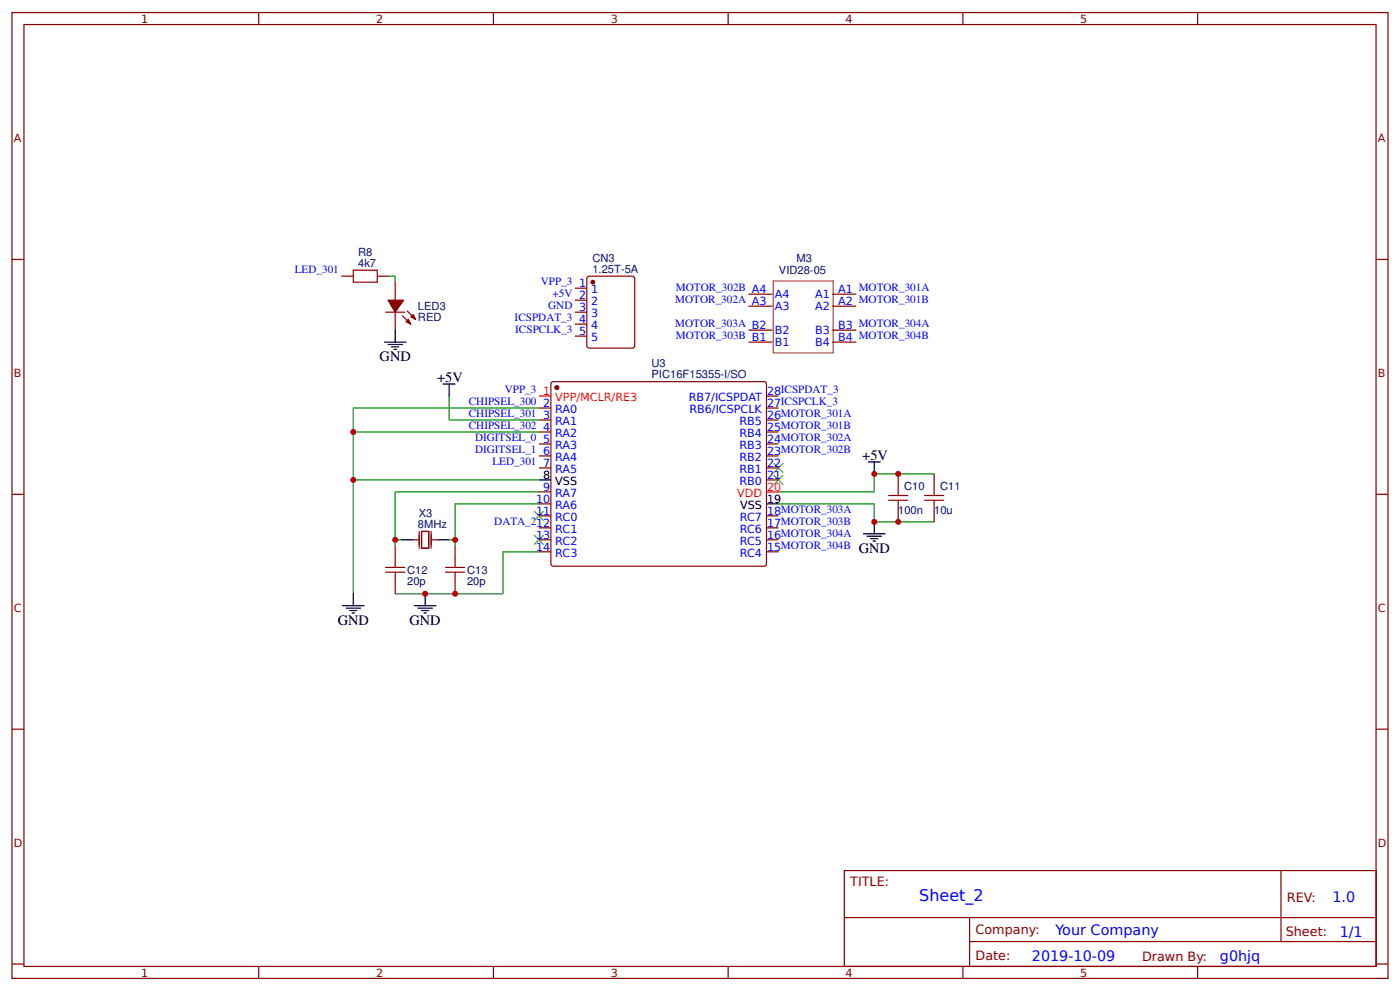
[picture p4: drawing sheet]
<svg xmlns="http://www.w3.org/2000/svg" width="309mm" height="219mm" viewBox="0 0 309 219" stroke-linecap="round" stroke-linejoin="round" font-family="sans-serif">
<g fill="none" stroke="#800" stroke-width=".26">
<path d="M2.6 2.8h304.1v213.2h-304.1zM5.3 5.4h298.7v208h-298.7zM57.1 2.8v2.6M109 2.8v2.6M160.9 2.8v2.6M212.7 2.8v2.6M264.6 2.8v2.6M2.6 57.3h2.7M304 57.3h2.7M75.4 61h2.7M83.3 61h2.7M85.2 68.9h4.2"/>
<path d="M87.3 62.3v4M87.3 68.9v4M88.9 69.7l1.9 1.9M90 68.7l1.8 1.8M127 68.9h2.6M127 63.6h2.6M127 66.3h2.6M127 71.6h2.6M127 74.2h2.6M129.7 61.2l.5-.2h9.5l.5 .2v15.1l-.2 .5-9.8 .1-.5-.3zM165.4 65h5.3M165.4 67.6h5.3"/>
<path d="M165.4 72.9h5.3M165.4 75.5h5.3M183.9 65h5.3M183.9 67.6h5.3M183.9 72.9h5.3M183.9 75.5h5.3M119.1 90.1h2.6M119.1 92.7h2.6M119.1 95.4h2.6M119.1 98h2.6M121.8 84.5l.4-.2h46.9l.2 .5v40l-.5 .2-46.8-.1-.3-.4zM169.3 90.1h2.7"/>
<path d="M169.3 92.7h2.7M169.3 95.4h2.7M169.3 98h2.7M169.3 87.4h2.7M2.6 109.1h2.7M119.1 100.7h2.6M119.1 103.3h2.6M119.1 108.6h2.6M119.1 111.3h2.6M119.1 113.9h2.6M119.1 116.5h2.6M119.1 119.2h2.6"/>
<path d="M169.3 100.7h2.7M169.3 103.3h2.7M169.3 113.9h2.7M169.3 116.5h2.7M169.3 119.2h2.7M169.3 106h2.7M198.4 104.6v2.7M198.4 112.6v2.6M206.4 104.6v2.7M206.4 112.6v2.6M304 109.1h2.7M87.3 120.5v2.7"/>
<path d="M87.3 128.5v2.6M100.5 120.5v2.7M100.5 128.5v2.6M119.1 121.8h2.6M169.3 121.8h2.7M2.6 161h2.7M304 161h2.7M186.5 192.2h117.5v21.2h-117.5zM283 192.2v15.7M2.6 212.9h2.7M57.1 213.4v2.6M109 213.4v2.6"/>
<path d="M160.9 213.4v2.6M186.6 202.6h117.3M212.7 213.4v2.6M214.2 207.9h89.7M214.2 202.6v10.6M264.6 213.4v2.6M304 212.9h2.7"/>
</g>
<g fill="#000" stroke="#3c3" stroke-width=".26">
<path d="M118 118.1l2.1 2.2zM120.1 118.1l-2.1 2.2z"/>
<path d="M118 112.8l2.1 2.2zM120.1 112.8l-2.1 2.2z"/>
<path d="M170.9 102.3l2.1 2.1zM173 102.3l-2.1 2.1z"/>
<path d="M170.9 104.9l2.1 2.1zM173 104.9l-2.1 2.1z"/>
</g>
<g fill="none" stroke="#000" stroke-width=".26">
<path d="M84.9 75.5h4.8M85.7 76.1h3.2M86.5 76.6h1.6M87 77.1h.6M87.3 72.9v2.6M97.9 84.8h2.6M99.2 84.8v2.6M88.6 119.2h2.7M96.6 119.2h2.6M119.1 106h2.6M169.3 111.3h2.7M190.8 117.9h4.7"/>
<path d="M191.6 118.4h3.1M191.8 102h2.7M192.4 118.9h1.5M192.9 119.5h.5M193.1 102v2.6M193.1 115.2v2.7M75.7 133.7h4.7M76.5 134.3h3.1M77.3 134.8h1.5M77.8 135.3h.5M78.1 131.1v2.6M91.5 133.7h4.8"/>
<path d="M92.3 134.3h3.2M93.1 134.8h1.6M93.7 135.3h.5M93.9 131.1v2.6"/>
</g>
<path d="M170.8 62h13.3v15.9h-13.3z" fill="none" stroke="#a54b4b" stroke-width=".26"/>
<path d="M86 61h1.3v1.3M78.1 95.4h41M99.2 87.4v5.3h19.9M119.1 90.1h-41v15.9M87.3 119.2h1.3M99.2 119.2h1.3M119.1 106h-41v25.1M119.1 111.3h-18.6v9.2M119.1 108.6h-31.8v11.9M172 111.3h21.1v3.9h13.3M206.4 104.6h-13.3v4h-21.1M119.1 121.8h-8v9.3h-23.8" fill="none" stroke="#080" stroke-width=".26"/>
<g fill="none" stroke="#a00000" stroke-width=".26">
<path d="M78.1 59.7h5.2v2.6h-5.2zM196.3 110.5h4.3M196.3 109.4h4.3M198.4 107.3v2.1M198.4 110.5v2.1M204.3 110.5h4.2M204.3 109.4h4.2M206.4 107.3v2.1M206.4 110.5v2.1M85.2 126.3h4.2M85.2 125.3h4.2M87.3 123.2v2.1"/>
<path d="M87.3 126.3v2.2M98.4 126.3h4.3M98.4 125.3h4.3M100.5 123.2v2.1M100.5 126.3v2.2"/>
</g>
<g fill="#800" stroke="#800" stroke-width=".26">
<path d="M89.7 71l.5-.5 .6 1.1z"/>
<path d="M90.8 70l.5-.5 .5 1z"/>
<path d="M85.7 66.3h3.5l-1.9 2.6z"/>
<circle cx="131" cy="62.3" r=".4"/>
<circle cx="123" cy="85.6" r=".4"/>
</g>
<path d="M91.3 119.2h1M92.6 117.3v3.7M93.1 117.3h1.6v3.7h-1.6zM95.2 117.3v3.7M95.5 119.2h1.1" fill="none" stroke="#801" stroke-width=".26"/>
<path d="M119.1 87.4h2.6M169.3 108.6h2.7" fill="none" stroke="#f00" stroke-width=".26"/>
<g fill="#c00">
<circle cx="78.1" cy="95.4" r=".66"/>
<circle cx="198.4" cy="104.6" r=".66"/>
<circle cx="193.1" cy="104.6" r=".66"/>
<circle cx="78.1" cy="106" r=".66"/>
<circle cx="87.3" cy="119.2" r=".66"/>
<circle cx="100.5" cy="119.2" r=".66"/>
<circle cx="93.9" cy="131.1" r=".66"/>
<circle cx="193.1" cy="115.2" r=".66"/>
<circle cx="198.4" cy="115.2" r=".66"/>
<circle cx="100.5" cy="131.1" r=".66"/>
</g>
<text font-size="3.5" fill="#00f" x="203.1" y="199">Sheet_2</text>
<g font-size="3.2">
<text x="83.9" y="79.8">GND</text>
<text x="96.6" y="84.3">+5V</text>
<text x="190.5" y="101.5">+5V</text>
<text x="189.7" y="122.1">GND</text>
<text x="74.6" y="138">GND</text>
<text x="90.5" y="138">GND</text>
</g>
<g font-size="3.2" fill="#00f">
<text x="294.4" y="199.2">1.0</text>
<text x="233.2" y="206.3">Your Company</text>
<text x="296" y="206.9">1/1</text>
<text x="228" y="212.2">2019-10-09</text>
<text x="269.5" y="212.1">g0hjq</text>
</g>
<g font-size="2.8" fill="#800">
<text x="187.9" y="195.7">TITLE:</text>
<text x="284.3" y="199.2">REV:</text>
<text x="215.5" y="206.3">Company:</text>
<text x="284.1" y="206.8">Sheet:</text>
<text x="215.5" y="212.1">Date:</text>
<text x="252.3" y="212.1">Drawn By:</text>
</g>
<g font-size="2.5" fill="#800">
<text x="31.2" y="5">1</text>
<text x="83.1" y="5">2</text>
<text x="134.9" y="5">3</text>
<text x="186.8" y="5">4</text>
<text x="238.7" y="5">5</text>
<text x="3" y="31.4">A</text>
<text x="304.4" y="31.4">A</text>
<text x="3" y="83.2">B</text>
<text x="304.4" y="83.2">B</text>
<text x="3" y="135.1">C</text>
<text x="304.4" y="135.1">C</text>
<text x="3" y="186.9">D</text>
<text x="304.4" y="186.9">D</text>
<text x="31.2" y="215.6">1</text>
<text x="83.1" y="215.6">2</text>
<text x="134.9" y="215.6">3</text>
<text x="186.8" y="215.6">4</text>
<text x="238.7" y="215.6">5</text>
</g>
<g font-size="2.5" fill="#000080">
<text x="79.1" y="58.9">4k7</text>
<text x="79.1" y="56.5">R8</text>
<text x="130.9" y="57.8">CN3</text>
<text x="175.9" y="58">M3</text>
<text x="130.9" y="60.2">1.25T-5A</text>
<text x="172.1" y="60.6">VID28-05</text>
<text x="92.3" y="70.9">RED</text>
<text x="92.3" y="68.5">LED3</text>
<text x="143.9" y="83.5">PIC16F15355-I/SO</text>
<text x="143.9" y="81.1">U3</text>
<text x="198.4" y="113.5">100n</text>
<text x="199.8" y="108.2">C10</text>
<text x="206.4" y="113.5">10u</text>
<text x="207.7" y="108.2">C11</text>
<text x="92.3" y="116.5">8MHz</text>
<text x="92.5" y="114.1">X3</text>
<text x="90" y="129.1">20p</text>
<text x="90" y="126.7">C12</text>
<text x="103.2" y="129.1">20p</text>
<text x="103.2" y="126.7">C13</text>
</g>
<g font-size="2.5" fill="#00f">
<text x="65.1" y="60.3">LED_301</text>
<text x="119.5" y="63">VPP_3</text>
<text x="122.1" y="65.6">+5V 2</text>
<text x="127.9" y="63.4">1</text>
<text x="130.6" y="64.7">1</text>
<text x="149.3" y="64.3">MOTOR_302B A4</text>
<text x="171.2" y="65.7">A4</text>
<text x="180.1" y="65.7">A1</text>
<text x="185.2" y="64.7">A1 MOTOR_301A</text>
<text x="113.7" y="70.9">ICSPDAT_3</text>
<text x="121.1" y="68.3">GND 3</text>
<text x="127.9" y="71.3">4</text>
<text x="130.6" y="67.3">2</text>
<text x="130.6" y="70">3</text>
<text x="149.2" y="66.9">MOTOR_302A A3</text>
<text x="171.2" y="68.4">A3</text>
<text x="180.1" y="68.4">A2</text>
<text x="185.2" y="67.3">A2 MOTOR_301B</text>
<text x="113.8" y="73.6">ICSPCLK_3</text>
<text x="127.9" y="74">5</text>
<text x="130.6" y="72.6">4</text>
<text x="130.6" y="75.3">5</text>
<text x="149.2" y="72.2">MOTOR_303A B2</text>
<text x="149.3" y="74.9">MOTOR_303B B1</text>
<text x="171.2" y="73.7">B2</text>
<text x="171.2" y="76.3">B1</text>
<text x="180.1" y="73.7">B3</text>
<text x="180.1" y="76.3">B4</text>
<text x="185.2" y="72.6">B3 MOTOR_304A</text>
<text x="185.2" y="75.3">B4 MOTOR_304B</text>
<text x="103.6" y="89.4">CHIPSEL_300</text>
<text x="111.5" y="86.8">VPP_3</text>
<text x="120" y="89.8">2</text>
<text x="152.2" y="88.5">RB7/ICSPDAT</text>
<text x="169.5" y="89.8">27ICSPCLK_3</text>
<text x="169.5" y="87.2">28ICSPDAT_3</text>
<text x="103.6" y="94.7">CHIPSEL_302</text>
<text x="103.6" y="92.1">CHIPSEL_301</text>
<text x="120" y="92.5">3</text>
<text x="120" y="95.1">4</text>
<text x="122.7" y="91.1">RA0</text>
<text x="122.7" y="93.8">RA1</text>
<text x="152.3" y="91.1">RB6/ICSPCLK</text>
<text x="163.4" y="93.8">RB5</text>
<text x="169.5" y="95.1">25MOTOR_301B</text>
<text x="169.5" y="92.5">26MOTOR_301A</text>
<text x="104.9" y="100">DIGITSEL_1</text>
<text x="104.9" y="97.4">DIGITSEL_0</text>
<text x="120" y="97.8">5</text>
<text x="120" y="100.4">6</text>
<text x="122.7" y="96.4">RA2</text>
<text x="122.7" y="99.1">RA3</text>
<text x="122.7" y="101.7">RA4</text>
<text x="163.4" y="101.7">RB2</text>
<text x="163.4" y="99.1">RB3</text>
<text x="163.4" y="96.4">RB4</text>
<text x="169.5" y="100.4">23MOTOR_302B</text>
<text x="169.5" y="97.8">24MOTOR_302A</text>
<text x="108.8" y="102.7">LED_301</text>
<text x="120" y="103.1">7</text>
<text x="122.7" y="104.4">RA5</text>
<text x="163.4" y="107">RB0</text>
<text x="163.4" y="104.4">RB1</text>
<text x="169.5" y="105.7">21</text>
<text x="169.5" y="103.1">22</text>
<text x="118.4" y="111">10</text>
<text x="118.4" y="113.6">11</text>
<text x="120" y="108.3">9</text>
<text x="122.7" y="109.7">RA7</text>
<text x="122.7" y="112.3">RA6</text>
<text x="169.5" y="113.6">18MOTOR_303A</text>
<text x="109.2" y="115.9">DATA_212</text>
<text x="118.4" y="118.9">13</text>
<text x="122.7" y="115">RC0</text>
<text x="122.7" y="117.6">RC1</text>
<text x="163.5" y="117.6">RC6</text>
<text x="163.5" y="115">RC7</text>
<text x="169.5" y="118.9">16MOTOR_304A</text>
<text x="169.5" y="116.3">17MOTOR_303B</text>
<text x="118.4" y="121.6">14</text>
<text x="122.7" y="120.3">RC2</text>
<text x="122.7" y="122.9">RC3</text>
<text x="163.5" y="122.9">RC4</text>
<text x="163.5" y="120.3">RC5</text>
<text x="169.5" y="121.6">15MOTOR_304B</text>
</g>
<g font-size="2.5" fill="#f00">
<text x="120" y="87.2">1</text>
<text x="122.7" y="88.5">VPP/MCLR/RE3</text>
<text x="162.9" y="109.7">VDD</text>
<text x="169.5" y="108.3">20</text>
</g>
<g font-size="2.5">
<text x="120" y="105.7">8</text>
<text x="122.7" y="107">VSS</text>
<text x="163.5" y="112.3">VSS</text>
<text x="169.5" y="111">19</text>
</g>
</svg>
